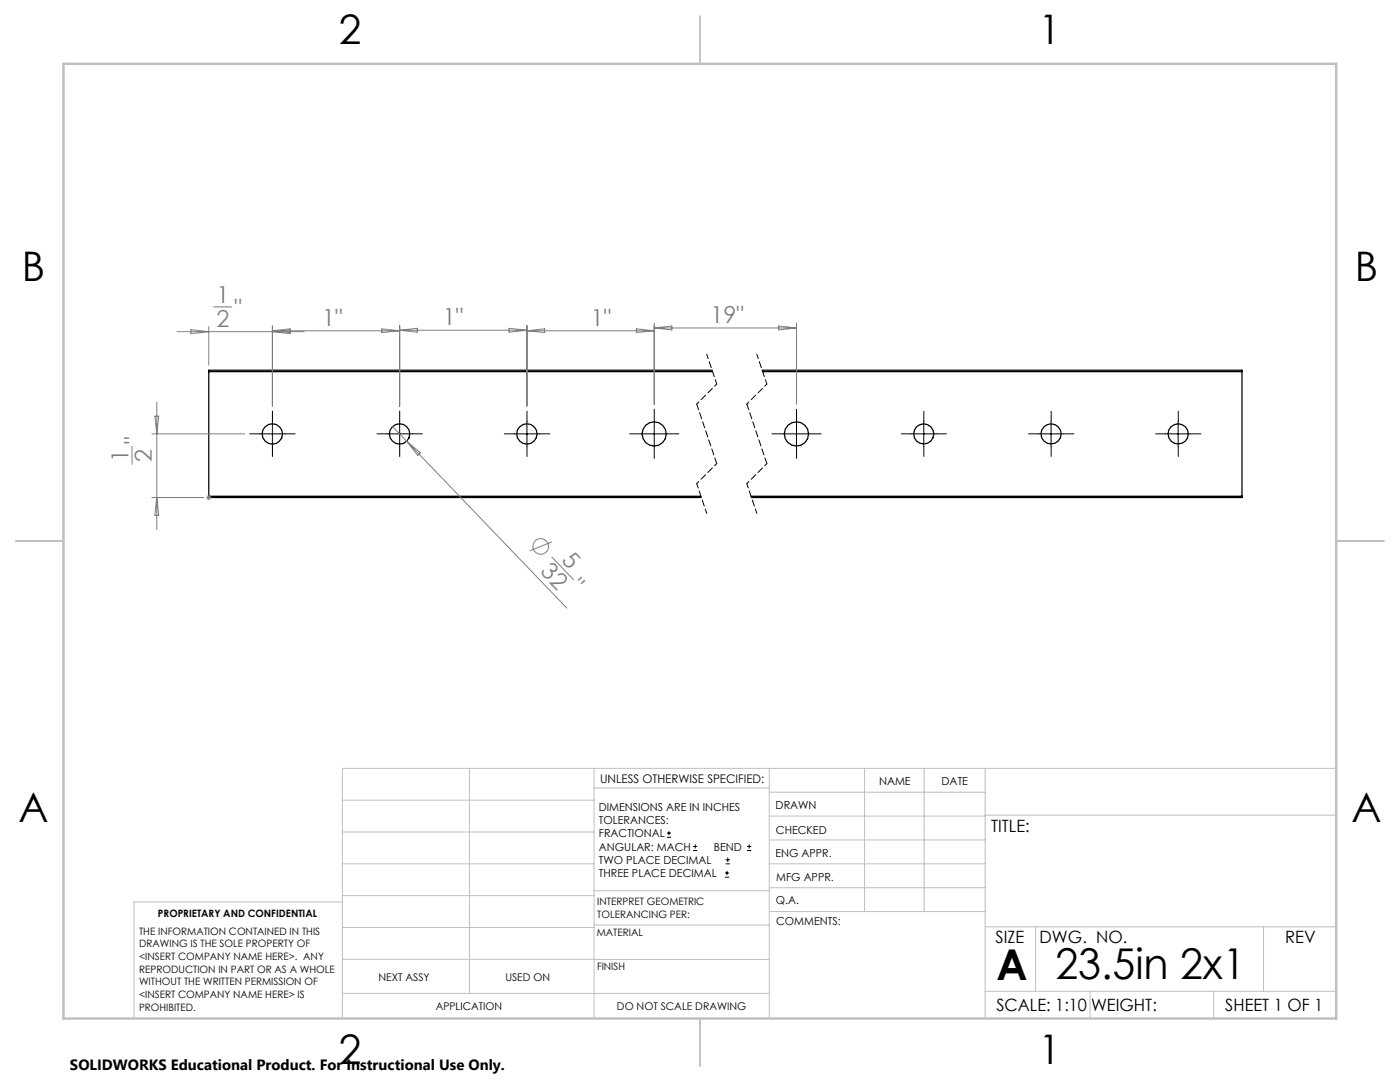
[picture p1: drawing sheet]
<svg xmlns="http://www.w3.org/2000/svg" width="279mm" height="216mm" viewBox="0 0 279 216" stroke-linecap="round" stroke-linejoin="round" font-family="sans-serif">
<g fill="none" stroke="#000" stroke-width=".25">
<path d="M41.7 74.2h100.5M41.7 74.2v24.8M142.1 73.9h-100.4v.3M152.1 73.9h95.8v.3M152.2 74.2h95.7M247.9 74.2v24.8M41.7 99v.3h98.2M41.7 99h98.2M149.9 99h98M247.9 99v.3h-97.9"/>
<circle cx="54.3" cy="86.6" r="2.03"/>
<circle cx="79.7" cy="86.6" r="2.03"/>
<circle cx="105.1" cy="86.6" r="2.03"/>
<circle cx="130.6" cy="86.6" r="2.41"/>
<circle cx="158.9" cy="86.6" r="2.42"/>
<circle cx="184.3" cy="86.6" r="2.01"/>
<circle cx="209.8" cy="86.6" r="2.02"/>
<circle cx="235.1" cy="86.6" r="2.02"/>
</g>
<g fill="none" stroke="#808080" stroke-width=".2">
<path d="M35.3 66.2h25.4M38.1 65.8l3.6 .4-3.6 .4zM41.7 65.2v7.7M42.7 61.2h3.5M54.4 65v16.1M54.4 66h25.4M54.4 66l3.5 .4M57.9 65.8l-3.5 .4 3.5 .4v-1l-3.5 .4M76.2 65.6l3.6 .4-3.6 .4zM79.8 64.9v16.2M79.8 65.9h25.4M79.8 65.9l3.5-.4v.8z"/>
<path d="M101.6 65.5l3.6 .4-3.6 .4zM105.2 66h25.4M105.2 64.9v16.2M105.2 66l3.5-.4v.8zM127 65.6l3.6 .4-3.6 .4zM130.6 64.5v16.2M130.6 65.4h28.4M130.6 65.4l3.5-.3v.7zM155.4 65.1l3.6 .3-3.6 .4zM159 64.5v16.2M26.4 89.1v3.6M30.3 99.3h10.3"/>
<path d="M30.3 86.6h18.5M30.9 83h.8l-.4 3.6zM31.3 80.2v25.4M31.3 99.3l.4 3.5h-.8zM41.2 99.3h1M41.3 98.9l.7 .7M41.7 98.8v1M42 98.9l-.7 .7M78.4 85.1l2.8 3M81.2 88.1l31.9 33.3M81.2 88.1l2.7 2.2-.5 .6zM110.1 108.1l-4.4 1.8"/>
<path d="M110.1 111.2l4.3 4.4"/>
<circle cx="107.9" cy="109" r="1.55"/>
</g>
<g fill="none" stroke="#000" stroke-width=".2">
<path d="M51.9 86.6h5M54.4 84.1v5M77.3 86.6h5M79.8 84.1v5M102.7 86.6h5M105.2 84.1v5M128.1 86.6h5M130.6 84.1v5M156.5 86.6h5M159 84.1v5M181.9 86.6h5M184.4 84.1v5"/>
<path d="M207.3 86.6h5M209.8 84.1v5M232.6 86.6h5M235.1 84.1v5M133.1 167.1h.8M133.1 166.2h.8M133.5 165.8v.9M138.3 169.7h.8M138.3 168.9h.8M138.7 168.5v.8M144.7 175h.8M144.7 174.2h.8"/>
<path d="M144.8 172.4h.9M144.8 171.6h.9M145.1 173.8v.8M145.2 171.1v.9M149.1 169.7h.8M149.1 168.9h.8M149.5 168.5v.8"/>
</g>
<g fill="none" stroke="#000" stroke-width=".2" stroke-dasharray="15.2 1.3 1.3 1.3">
<path d="M51.9 86.6h-2.1M54.4 89.1v2M54.4 84.1v-2.1M56.9 86.6h2M77.3 86.6h-2.1M79.8 89.1v2M79.8 84.1v-2.1M82.3 86.6h2M102.7 86.6h-2.1M105.2 89.1v2M105.2 84.1v-2.1M107.7 86.6h2"/>
<path d="M128.1 86.6h-2.4M130.6 89.1v2.4M130.6 84.1v-2.4M133.1 86.6h2.4M156.5 86.6h-2.4M159 89.1v2.4M159 84.1v-2.4M161.5 86.6h2.4M181.9 86.6h-2M184.4 89.1v2M184.4 84.1v-2M186.9 86.6h2"/>
<path d="M207.3 86.6h-2M209.8 89.1v2M209.8 84.1v-2M212.3 86.6h2M232.7 86.6h-2.1M235.2 89.1v2M235.2 84.1v-2M237.7 86.6h2"/>
</g>
<path d="M141 70.7l2 5.9M151 70.7l2 5.9M139 96.5l2 5.9M149 96.5l2 5.9" fill="none" stroke="#000" stroke-width=".2" stroke-dasharray="1.3 .6" stroke-dashoffset=".4"/>
<path d="M143 76.6l-4 4M153 76.6l-4 4M143 92.5l-4 4M153 92.5l-4 4" fill="none" stroke="#000" stroke-width=".2" stroke-dasharray="1.3 .6" stroke-dashoffset=".7"/>
<path d="M139 80.6l4 11.9M149 80.6l4 11.9" fill="none" stroke="#000" stroke-width=".2" stroke-dasharray="1.3 .6" stroke-dashoffset=".1"/>
<g fill="none" stroke="#c0c0c0" stroke-width=".2">
<path d="M68.3 159.7h50.3M93.7 153.3v44.9M118.6 153.3v49.9M118.6 157.2h34.9M153.5 153.3v49.9M153.5 158.1h43.1M172.5 153.3v28.6M184.4 153.3v28.6M196.6 153.3v49.9M266.7 153.3h-198.4v49.9M68.3 178.7h50.3M68.3 172.4h50.3"/>
<path d="M68.3 166h50.3M68.3 180h-41.6v23.2M118.6 177.7h35M153.5 167.6h43.1M153.5 162.8h43.1M153.5 172.4h43.1M153.5 177.1h43.1M196.6 162.7h70.1M68.3 198.2h85.2M68.3 191.4l85.2 .1M68.3 185.1h50.3M118.6 184.6h35"/>
<path d="M153.6 181.9h43M196.6 197.8h70.1M196.6 184.9h70.1M206.7 184.9v12.9M217.5 197.8v5.4M242.2 197.8v5.4M252.2 184.9v12.9"/>
</g>
<path d="M139.7 3.2v9.5M3.1 107.9h9.6M266.7 107.9h9.5M139.7 203.2v9.6" fill="none" stroke="#c0c0c0" stroke-width=".25"/>
<path d="M12.7 12.7h254v190.5h-254z" fill="none" stroke="#c0c0c0" stroke-width=".5"/>
<g font-size="8.5">
<text x="198.9" y="195.5">A</text>
<text x="210.6" y="195.4">23.5in 2x1</text>
</g>
<g font-size="8.1">
<text x="67.6" y="8.9">2</text>
<text x="207.3" y="8.9">1</text>
<text x="4.4" y="56.2">B</text>
<text x="270.4" y="56.2">B</text>
<text x="3.7" y="164.1">A</text>
<text x="269.7" y="164.1">A</text>
<text x="67.6" y="212.4">2</text>
<text x="207.3" y="212.4">1</text>
</g>
<g font-size="4.7" fill="#808080">
<text x="43.2" y="60.5">1</text>
<text x="43.2" y="65.1">2</text>
<text x="46.8" y="63.1">&quot;</text>
<text x="64.3" y="65">1&quot;</text>
<text x="88.4" y="64.9">1&quot;</text>
<text x="117.9" y="65">1&quot;</text>
<text x="141.8" y="64.4">19&quot;</text>
<text x="28.2" y="88.5" transform="rotate(-90 28.2 88.5)">&quot;</text>
<text x="25.7" y="92.2" transform="rotate(-90 25.7 92.2)">1</text>
<text x="30.3" y="92.2" transform="rotate(-90 30.3 92.2)">2</text>
<text x="111.9" y="112" transform="rotate(46 111.9 112)">5</text>
<text x="107.7" y="114.2" transform="rotate(46 107.7 114.2)">32</text>
<text x="113.5" y="117.3" transform="rotate(46 113.5 117.3)">&quot;</text>
</g>
<g font-size="3.4">
<text x="197.8" y="166">TITLE:</text>
<text x="198.7" y="188.1">SIZE</text>
<text x="207.5" y="188.1">DWG. NO.</text>
<text x="256.5" y="188.2">REV</text>
<text x="198.8" y="201.7">SCALE: 1:10</text>
<text x="217.7" y="201.8">WEIGHT:</text>
<text x="244.5" y="201.7">SHEET 1 OF 1</text>
</g>
<text font-size="3" x="14" y="213.5">SOLIDWORKS Educational Product. For Instructional Use Only.</text>
<text font-size="2.4" x="119.8" y="156.2">UNLESS OTHERWISE SPECIFIED:</text>
<g font-size="2.2">
<text x="119.5" y="161.8">DIMENSIONS ARE IN INCHES</text>
<text x="154.8" y="161.4">DRAWN</text>
<text x="175.4" y="156.6">NAME</text>
<text x="187.9" y="156.7">DATE</text>
<text x="119.5" y="164.4">TOLERANCES:</text>
<text x="119.5" y="167.1">FRACTIONAL</text>
<text x="154.9" y="166.3">CHECKED</text>
<text x="119.5" y="169.7">ANGULAR: MACH</text>
<text x="119.5" y="172.4">TWO PLACE DECIMAL</text>
<text x="142.5" y="169.7">BEND</text>
<text x="154.8" y="171">ENG APPR.</text>
<text x="119.5" y="175">THREE PLACE DECIMAL</text>
<text x="154.9" y="175.7">MFG APPR.</text>
<text x="154.9" y="180.4">Q.A.</text>
<text x="154.9" y="184.6">COMMENTS:</text>
</g>
<g font-size="2.1">
<text x="75.5" y="195.7">NEXT ASSY</text>
<text x="100.9" y="195.7">USED ON</text>
<text x="86.9" y="201.5">APPLICATION</text>
<text x="123.1" y="201.6">DO NOT SCALE DRAWING</text>
</g>
<g font-size="2">
<text x="31.5" y="182.9">PROPRIETARY AND CONFIDENTIAL</text>
<text x="119.2" y="180.6">INTERPRET GEOMETRIC</text>
<text x="119.2" y="183.1">TOLERANCING PER:</text>
<text x="27.8" y="186.5">THE INFORMATION CONTAINED IN THIS</text>
<text x="27.8" y="189">DRAWING IS THE SOLE PROPERTY OF</text>
<text x="27.8" y="191.6">&lt;INSERT COMPANY NAME HERE&gt;. ANY</text>
<text x="119.1" y="186.7">MATERIAL</text>
<text x="27.8" y="194.1">REPRODUCTION IN PART OR AS A WHOLE</text>
<text x="27.8" y="196.6">WITHOUT THE WRITTEN PERMISSION OF</text>
<text x="119.1" y="193.5">FINISH</text>
<text x="27.8" y="199.1">&lt;INSERT COMPANY NAME HERE&gt; IS</text>
<text x="27.8" y="201.7">PROHIBITED.</text>
</g>
</svg>
